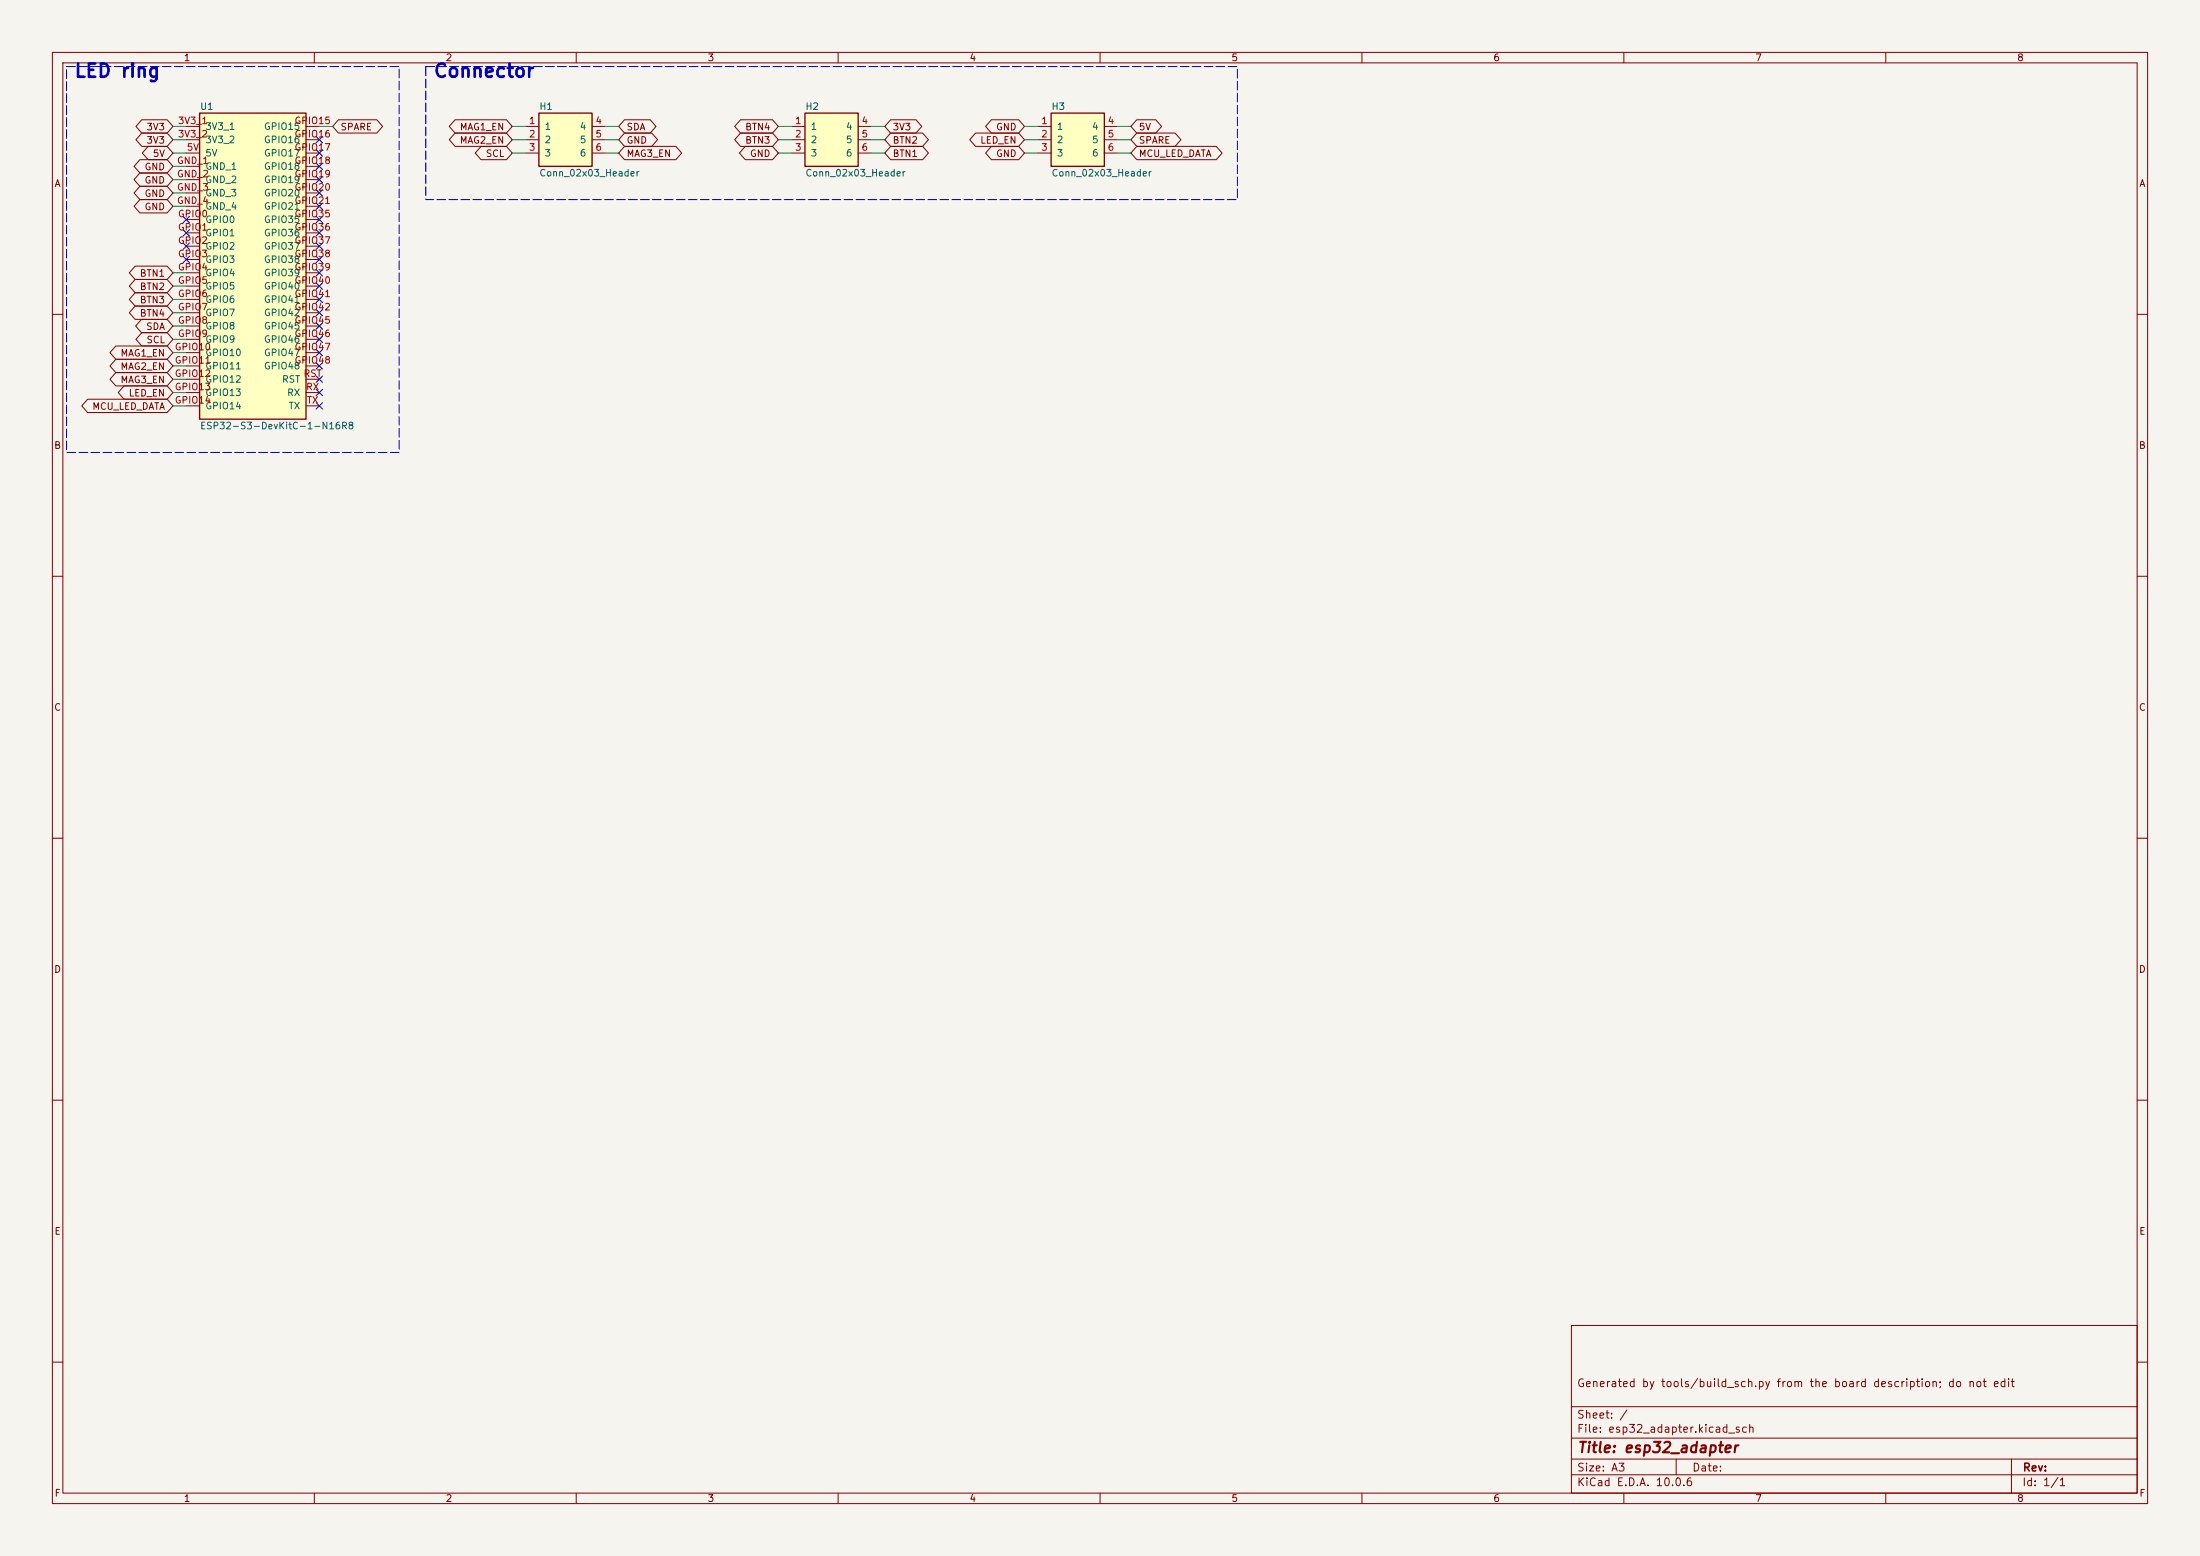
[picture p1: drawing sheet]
(kicad_sch
 (version 20260306)
 (generator "eeschema")
 (generator_version "10.0")
 (paper "A3")
 (title_block
  (title "esp32_adapter")
  (comment 1 "Generated by tools/build_sch.py from the board description; do not edit"))
 (lib_symbols
  (symbol "spacemouse:Conn_02x03_Header"
   (pin_names
    (offset 1.016)) (exclude_from_sim no) (in_bom yes) (on_board yes)
   (in_pos_files yes)
   (duplicate_pin_numbers_are_jumpers no)
   (property "Reference" "H" (at -5.08 6.35 0) (show_name no) (do_not_autoplace no) (effects (font (size 1.27 1.27)) (justify left)))
   (property "Value" "Conn_02x03_Header" (at -5.08 -6.35 0) (show_name no) (do_not_autoplace no) (effects (font (size 1.27 1.27)) (justify left)))
   (property "Footprint" "Connector_PinHeader_2.00mm:PinHeader_2x03_P2.00mm_Vertical" (at 0 -10.16 0) (show_name no) (do_not_autoplace no) (hide yes) (effects (font (size 1.27 1.27))))
   (property "Datasheet" "" (at 0 0 0) (show_name no) (do_not_autoplace no) (hide yes) (effects (font (size 1.27 1.27))))
   (property "Description" "Generated from the board description: one passive pin per pad" (at 0 0 0) (show_name no) (do_not_autoplace no) (hide yes) (effects (font (size 1.27 1.27))))
   (symbol "Conn_02x03_Header_0_1"
    (rectangle (start -5.08 5.08) (end 5.08 -5.08) (stroke (width 0.254) (type default)) (fill (type background))))
   (symbol "Conn_02x03_Header_1_1"
    (pin passive line (at -7.62 2.54 0) (length 2.54) (name "1" (effects (font (size 1.27 1.27)))) (number "1" (effects (font (size 1.27 1.27)))))
    (pin passive line (at -7.62 0 0) (length 2.54) (name "2" (effects (font (size 1.27 1.27)))) (number "2" (effects (font (size 1.27 1.27)))))
    (pin passive line (at -7.62 -2.54 0) (length 2.54) (name "3" (effects (font (size 1.27 1.27)))) (number "3" (effects (font (size 1.27 1.27)))))
    (pin passive line (at 7.62 2.54 180) (length 2.54) (name "4" (effects (font (size 1.27 1.27)))) (number "4" (effects (font (size 1.27 1.27)))))
    (pin passive line (at 7.62 0 180) (length 2.54) (name "5" (effects (font (size 1.27 1.27)))) (number "5" (effects (font (size 1.27 1.27)))))
    (pin passive line (at 7.62 -2.54 180) (length 2.54) (name "6" (effects (font (size 1.27 1.27)))) (number "6" (effects (font (size 1.27 1.27))))))
   (embedded_fonts no))
  (symbol "spacemouse:ESP32-S3-DevKitC-1-N16R8"
   (pin_names
    (offset 1.016)) (exclude_from_sim no) (in_bom yes) (on_board yes)
   (in_pos_files yes)
   (duplicate_pin_numbers_are_jumpers no)
   (property "Reference" "U" (at -10.16 30.48 0) (show_name no) (do_not_autoplace no) (effects (font (size 1.27 1.27)) (justify left)))
   (property "Value" "ESP32-S3-DevKitC-1-N16R8" (at -10.16 -30.48 0) (show_name no) (do_not_autoplace no) (effects (font (size 1.27 1.27)) (justify left)))
   (property "Footprint" "spacemouse:DevKit_ESP32S3_2x22_Flipped" (at 0 -34.29 0) (show_name no) (do_not_autoplace no) (hide yes) (effects (font (size 1.27 1.27))))
   (property "Datasheet" "" (at 0 0 0) (show_name no) (do_not_autoplace no) (hide yes) (effects (font (size 1.27 1.27))))
   (property "Description" "Generated from the board description: one passive pin per pad" (at 0 0 0) (show_name no) (do_not_autoplace no) (hide yes) (effects (font (size 1.27 1.27))))
   (symbol "ESP32-S3-DevKitC-1-N16R8_0_1"
    (rectangle (start -10.16 29.21) (end 10.16 -29.21) (stroke (width 0.254) (type default)) (fill (type background))))
   (symbol "ESP32-S3-DevKitC-1-N16R8_1_1"
    (pin passive line (at -12.7 26.67 0) (length 2.54) (name "3V3_1" (effects (font (size 1.27 1.27)))) (number "3V3_1" (effects (font (size 1.27 1.27)))))
    (pin passive line (at -12.7 24.13 0) (length 2.54) (name "3V3_2" (effects (font (size 1.27 1.27)))) (number "3V3_2" (effects (font (size 1.27 1.27)))))
    (pin passive line (at -12.7 21.59 0) (length 2.54) (name "5V" (effects (font (size 1.27 1.27)))) (number "5V" (effects (font (size 1.27 1.27)))))
    (pin passive line (at -12.7 19.05 0) (length 2.54) (name "GND_1" (effects (font (size 1.27 1.27)))) (number "GND_1" (effects (font (size 1.27 1.27)))))
    (pin passive line (at -12.7 16.51 0) (length 2.54) (name "GND_2" (effects (font (size 1.27 1.27)))) (number "GND_2" (effects (font (size 1.27 1.27)))))
    (pin passive line (at -12.7 13.97 0) (length 2.54) (name "GND_3" (effects (font (size 1.27 1.27)))) (number "GND_3" (effects (font (size 1.27 1.27)))))
    (pin passive line (at -12.7 11.43 0) (length 2.54) (name "GND_4" (effects (font (size 1.27 1.27)))) (number "GND_4" (effects (font (size 1.27 1.27)))))
    (pin passive line (at -12.7 8.89 0) (length 2.54) (name "GPIO0" (effects (font (size 1.27 1.27)))) (number "GPIO0" (effects (font (size 1.27 1.27)))))
    (pin passive line (at -12.7 6.35 0) (length 2.54) (name "GPIO1" (effects (font (size 1.27 1.27)))) (number "GPIO1" (effects (font (size 1.27 1.27)))))
    (pin passive line (at -12.7 3.81 0) (length 2.54) (name "GPIO2" (effects (font (size 1.27 1.27)))) (number "GPIO2" (effects (font (size 1.27 1.27)))))
    (pin passive line (at -12.7 1.27 0) (length 2.54) (name "GPIO3" (effects (font (size 1.27 1.27)))) (number "GPIO3" (effects (font (size 1.27 1.27)))))
    (pin passive line (at -12.7 -1.27 0) (length 2.54) (name "GPIO4" (effects (font (size 1.27 1.27)))) (number "GPIO4" (effects (font (size 1.27 1.27)))))
    (pin passive line (at -12.7 -3.81 0) (length 2.54) (name "GPIO5" (effects (font (size 1.27 1.27)))) (number "GPIO5" (effects (font (size 1.27 1.27)))))
    (pin passive line (at -12.7 -6.35 0) (length 2.54) (name "GPIO6" (effects (font (size 1.27 1.27)))) (number "GPIO6" (effects (font (size 1.27 1.27)))))
    (pin passive line (at -12.7 -8.89 0) (length 2.54) (name "GPIO7" (effects (font (size 1.27 1.27)))) (number "GPIO7" (effects (font (size 1.27 1.27)))))
    (pin passive line (at -12.7 -11.43 0) (length 2.54) (name "GPIO8" (effects (font (size 1.27 1.27)))) (number "GPIO8" (effects (font (size 1.27 1.27)))))
    (pin passive line (at -12.7 -13.97 0) (length 2.54) (name "GPIO9" (effects (font (size 1.27 1.27)))) (number "GPIO9" (effects (font (size 1.27 1.27)))))
    (pin passive line (at -12.7 -16.51 0) (length 2.54) (name "GPIO10" (effects (font (size 1.27 1.27)))) (number "GPIO10" (effects (font (size 1.27 1.27)))))
    (pin passive line (at -12.7 -19.05 0) (length 2.54) (name "GPIO11" (effects (font (size 1.27 1.27)))) (number "GPIO11" (effects (font (size 1.27 1.27)))))
    (pin passive line (at -12.7 -21.59 0) (length 2.54) (name "GPIO12" (effects (font (size 1.27 1.27)))) (number "GPIO12" (effects (font (size 1.27 1.27)))))
    (pin passive line (at -12.7 -24.13 0) (length 2.54) (name "GPIO13" (effects (font (size 1.27 1.27)))) (number "GPIO13" (effects (font (size 1.27 1.27)))))
    (pin passive line (at -12.7 -26.67 0) (length 2.54) (name "GPIO14" (effects (font (size 1.27 1.27)))) (number "GPIO14" (effects (font (size 1.27 1.27)))))
    (pin passive line (at 12.7 26.67 180) (length 2.54) (name "GPIO15" (effects (font (size 1.27 1.27)))) (number "GPIO15" (effects (font (size 1.27 1.27)))))
    (pin passive line (at 12.7 24.13 180) (length 2.54) (name "GPIO16" (effects (font (size 1.27 1.27)))) (number "GPIO16" (effects (font (size 1.27 1.27)))))
    (pin passive line (at 12.7 21.59 180) (length 2.54) (name "GPIO17" (effects (font (size 1.27 1.27)))) (number "GPIO17" (effects (font (size 1.27 1.27)))))
    (pin passive line (at 12.7 19.05 180) (length 2.54) (name "GPIO18" (effects (font (size 1.27 1.27)))) (number "GPIO18" (effects (font (size 1.27 1.27)))))
    (pin passive line (at 12.7 16.51 180) (length 2.54) (name "GPIO19" (effects (font (size 1.27 1.27)))) (number "GPIO19" (effects (font (size 1.27 1.27)))))
    (pin passive line (at 12.7 13.97 180) (length 2.54) (name "GPIO20" (effects (font (size 1.27 1.27)))) (number "GPIO20" (effects (font (size 1.27 1.27)))))
    (pin passive line (at 12.7 11.43 180) (length 2.54) (name "GPIO21" (effects (font (size 1.27 1.27)))) (number "GPIO21" (effects (font (size 1.27 1.27)))))
    (pin passive line (at 12.7 8.89 180) (length 2.54) (name "GPIO35" (effects (font (size 1.27 1.27)))) (number "GPIO35" (effects (font (size 1.27 1.27)))))
    (pin passive line (at 12.7 6.35 180) (length 2.54) (name "GPIO36" (effects (font (size 1.27 1.27)))) (number "GPIO36" (effects (font (size 1.27 1.27)))))
    (pin passive line (at 12.7 3.81 180) (length 2.54) (name "GPIO37" (effects (font (size 1.27 1.27)))) (number "GPIO37" (effects (font (size 1.27 1.27)))))
    (pin passive line (at 12.7 1.27 180) (length 2.54) (name "GPIO38" (effects (font (size 1.27 1.27)))) (number "GPIO38" (effects (font (size 1.27 1.27)))))
    (pin passive line (at 12.7 -1.27 180) (length 2.54) (name "GPIO39" (effects (font (size 1.27 1.27)))) (number "GPIO39" (effects (font (size 1.27 1.27)))))
    (pin passive line (at 12.7 -3.81 180) (length 2.54) (name "GPIO40" (effects (font (size 1.27 1.27)))) (number "GPIO40" (effects (font (size 1.27 1.27)))))
    (pin passive line (at 12.7 -6.35 180) (length 2.54) (name "GPIO41" (effects (font (size 1.27 1.27)))) (number "GPIO41" (effects (font (size 1.27 1.27)))))
    (pin passive line (at 12.7 -8.89 180) (length 2.54) (name "GPIO42" (effects (font (size 1.27 1.27)))) (number "GPIO42" (effects (font (size 1.27 1.27)))))
    (pin passive line (at 12.7 -11.43 180) (length 2.54) (name "GPIO45" (effects (font (size 1.27 1.27)))) (number "GPIO45" (effects (font (size 1.27 1.27)))))
    (pin passive line (at 12.7 -13.97 180) (length 2.54) (name "GPIO46" (effects (font (size 1.27 1.27)))) (number "GPIO46" (effects (font (size 1.27 1.27)))))
    (pin passive line (at 12.7 -16.51 180) (length 2.54) (name "GPIO47" (effects (font (size 1.27 1.27)))) (number "GPIO47" (effects (font (size 1.27 1.27)))))
    (pin passive line (at 12.7 -19.05 180) (length 2.54) (name "GPIO48" (effects (font (size 1.27 1.27)))) (number "GPIO48" (effects (font (size 1.27 1.27)))))
    (pin passive line (at 12.7 -21.59 180) (length 2.54) (name "RST" (effects (font (size 1.27 1.27)))) (number "RST" (effects (font (size 1.27 1.27)))))
    (pin passive line (at 12.7 -24.13 180) (length 2.54) (name "RX" (effects (font (size 1.27 1.27)))) (number "RX" (effects (font (size 1.27 1.27)))))
    (pin passive line (at 12.7 -26.67 180) (length 2.54) (name "TX" (effects (font (size 1.27 1.27)))) (number "TX" (effects (font (size 1.27 1.27))))))
   (embedded_fonts no)))
 (rectangle (start 12.7 12.7) (end 76.2 86.36) (stroke (width 0) (type dash)) (fill (type none)))
 (text "LED ring" (exclude_from_sim no) (at 13.97 15.24 0) (effects (font (size 2.54 2.54) (thickness 0.508)
    (bold yes)) (justify left bottom)))
 (rectangle (start 81.28 12.7) (end 236.22 38.1) (stroke (width 0) (type dash)) (fill (type none)))
 (text "Connector" (exclude_from_sim no) (at 82.55 15.24 0) (effects (font (size 2.54 2.54) (thickness 0.508)
    (bold yes)) (justify left bottom)))
 (no_connect (at 35.56 41.91))
 (no_connect (at 35.56 44.45))
 (no_connect (at 35.56 46.99))
 (no_connect (at 35.56 49.53))
 (no_connect (at 60.96 26.67))
 (no_connect (at 60.96 29.21))
 (no_connect (at 60.96 31.75))
 (no_connect (at 60.96 34.29))
 (no_connect (at 60.96 36.83))
 (no_connect (at 60.96 39.37))
 (no_connect (at 60.96 41.91))
 (no_connect (at 60.96 44.45))
 (no_connect (at 60.96 46.99))
 (no_connect (at 60.96 49.53))
 (no_connect (at 60.96 52.07))
 (no_connect (at 60.96 54.61))
 (no_connect (at 60.96 57.15))
 (no_connect (at 60.96 59.69))
 (no_connect (at 60.96 62.23))
 (no_connect (at 60.96 64.77))
 (no_connect (at 60.96 67.31))
 (no_connect (at 60.96 69.85))
 (no_connect (at 60.96 72.39))
 (no_connect (at 60.96 74.93))
 (no_connect (at 60.96 77.47))
 (wire (pts (xy 100.33 24.13) (xy 97.79 24.13)) (stroke (width 0) (type default)))
 (wire (pts (xy 100.33 26.67) (xy 97.79 26.67)) (stroke (width 0) (type default)))
 (wire (pts (xy 100.33 29.21) (xy 97.79 29.21)) (stroke (width 0) (type default)))
 (wire (pts (xy 115.57 24.13) (xy 118.11 24.13)) (stroke (width 0) (type default)))
 (wire (pts (xy 115.57 26.67) (xy 118.11 26.67)) (stroke (width 0) (type default)))
 (wire (pts (xy 115.57 29.21) (xy 118.11 29.21)) (stroke (width 0) (type default)))
 (wire (pts (xy 151.13 24.13) (xy 148.59 24.13)) (stroke (width 0) (type default)))
 (wire (pts (xy 151.13 26.67) (xy 148.59 26.67)) (stroke (width 0) (type default)))
 (wire (pts (xy 151.13 29.21) (xy 148.59 29.21)) (stroke (width 0) (type default)))
 (wire (pts (xy 166.37 24.13) (xy 168.91 24.13)) (stroke (width 0) (type default)))
 (wire (pts (xy 166.37 26.67) (xy 168.91 26.67)) (stroke (width 0) (type default)))
 (wire (pts (xy 166.37 29.21) (xy 168.91 29.21)) (stroke (width 0) (type default)))
 (wire (pts (xy 198.12 24.13) (xy 195.58 24.13)) (stroke (width 0) (type default)))
 (wire (pts (xy 198.12 26.67) (xy 195.58 26.67)) (stroke (width 0) (type default)))
 (wire (pts (xy 198.12 29.21) (xy 195.58 29.21)) (stroke (width 0) (type default)))
 (wire (pts (xy 213.36 24.13) (xy 215.9 24.13)) (stroke (width 0) (type default)))
 (wire (pts (xy 213.36 26.67) (xy 215.9 26.67)) (stroke (width 0) (type default)))
 (wire (pts (xy 213.36 29.21) (xy 215.9 29.21)) (stroke (width 0) (type default)))
 (wire (pts (xy 35.56 24.13) (xy 33.02 24.13)) (stroke (width 0) (type default)))
 (wire (pts (xy 35.56 26.67) (xy 33.02 26.67)) (stroke (width 0) (type default)))
 (wire (pts (xy 35.56 29.21) (xy 33.02 29.21)) (stroke (width 0) (type default)))
 (wire (pts (xy 35.56 31.75) (xy 33.02 31.75)) (stroke (width 0) (type default)))
 (wire (pts (xy 35.56 34.29) (xy 33.02 34.29)) (stroke (width 0) (type default)))
 (wire (pts (xy 35.56 36.83) (xy 33.02 36.83)) (stroke (width 0) (type default)))
 (wire (pts (xy 35.56 39.37) (xy 33.02 39.37)) (stroke (width 0) (type default)))
 (wire (pts (xy 35.56 52.07) (xy 33.02 52.07)) (stroke (width 0) (type default)))
 (wire (pts (xy 35.56 54.61) (xy 33.02 54.61)) (stroke (width 0) (type default)))
 (wire (pts (xy 35.56 57.15) (xy 33.02 57.15)) (stroke (width 0) (type default)))
 (wire (pts (xy 35.56 59.69) (xy 33.02 59.69)) (stroke (width 0) (type default)))
 (wire (pts (xy 35.56 62.23) (xy 33.02 62.23)) (stroke (width 0) (type default)))
 (wire (pts (xy 35.56 64.77) (xy 33.02 64.77)) (stroke (width 0) (type default)))
 (wire (pts (xy 35.56 67.31) (xy 33.02 67.31)) (stroke (width 0) (type default)))
 (wire (pts (xy 35.56 69.85) (xy 33.02 69.85)) (stroke (width 0) (type default)))
 (wire (pts (xy 35.56 72.39) (xy 33.02 72.39)) (stroke (width 0) (type default)))
 (wire (pts (xy 35.56 74.93) (xy 33.02 74.93)) (stroke (width 0) (type default)))
 (wire (pts (xy 35.56 77.47) (xy 33.02 77.47)) (stroke (width 0) (type default)))
 (wire (pts (xy 60.96 24.13) (xy 63.5 24.13)) (stroke (width 0) (type default)))
 (global_label "MAG1_EN"
  (shape bidirectional) (at 97.79 24.13 180) (fields_autoplaced yes) (effects (font (size 1.27 1.27)) (justify right))
  (property "Intersheetrefs" "${INTERSHEET_REFS}" (at 97.79 24.13 0) (effects (font (size 1.27 1.27)) (justify right) (hide yes))))
 (global_label "MAG2_EN"
  (shape bidirectional) (at 97.79 26.67 180) (fields_autoplaced yes) (effects (font (size 1.27 1.27)) (justify right))
  (property "Intersheetrefs" "${INTERSHEET_REFS}" (at 97.79 26.67 0) (effects (font (size 1.27 1.27)) (justify right) (hide yes))))
 (global_label "SCL"
  (shape bidirectional) (at 97.79 29.21 180) (fields_autoplaced yes) (effects (font (size 1.27 1.27)) (justify right))
  (property "Intersheetrefs" "${INTERSHEET_REFS}" (at 97.79 29.21 0) (effects (font (size 1.27 1.27)) (justify right) (hide yes))))
 (global_label "SDA"
  (shape bidirectional) (at 118.11 24.13 0) (fields_autoplaced yes) (effects (font (size 1.27 1.27)) (justify left))
  (property "Intersheetrefs" "${INTERSHEET_REFS}" (at 118.11 24.13 0) (effects (font (size 1.27 1.27)) (justify left) (hide yes))))
 (global_label "GND"
  (shape bidirectional) (at 118.11 26.67 0) (fields_autoplaced yes) (effects (font (size 1.27 1.27)) (justify left))
  (property "Intersheetrefs" "${INTERSHEET_REFS}" (at 118.11 26.67 0) (effects (font (size 1.27 1.27)) (justify left) (hide yes))))
 (global_label "MAG3_EN"
  (shape bidirectional) (at 118.11 29.21 0) (fields_autoplaced yes) (effects (font (size 1.27 1.27)) (justify left))
  (property "Intersheetrefs" "${INTERSHEET_REFS}" (at 118.11 29.21 0) (effects (font (size 1.27 1.27)) (justify left) (hide yes))))
 (global_label "BTN4"
  (shape bidirectional) (at 148.59 24.13 180) (fields_autoplaced yes) (effects (font (size 1.27 1.27)) (justify right))
  (property "Intersheetrefs" "${INTERSHEET_REFS}" (at 148.59 24.13 0) (effects (font (size 1.27 1.27)) (justify right) (hide yes))))
 (global_label "BTN3"
  (shape bidirectional) (at 148.59 26.67 180) (fields_autoplaced yes) (effects (font (size 1.27 1.27)) (justify right))
  (property "Intersheetrefs" "${INTERSHEET_REFS}" (at 148.59 26.67 0) (effects (font (size 1.27 1.27)) (justify right) (hide yes))))
 (global_label "GND"
  (shape bidirectional) (at 148.59 29.21 180) (fields_autoplaced yes) (effects (font (size 1.27 1.27)) (justify right))
  (property "Intersheetrefs" "${INTERSHEET_REFS}" (at 148.59 29.21 0) (effects (font (size 1.27 1.27)) (justify right) (hide yes))))
 (global_label "3V3"
  (shape bidirectional) (at 168.91 24.13 0) (fields_autoplaced yes) (effects (font (size 1.27 1.27)) (justify left))
  (property "Intersheetrefs" "${INTERSHEET_REFS}" (at 168.91 24.13 0) (effects (font (size 1.27 1.27)) (justify left) (hide yes))))
 (global_label "BTN2"
  (shape bidirectional) (at 168.91 26.67 0) (fields_autoplaced yes) (effects (font (size 1.27 1.27)) (justify left))
  (property "Intersheetrefs" "${INTERSHEET_REFS}" (at 168.91 26.67 0) (effects (font (size 1.27 1.27)) (justify left) (hide yes))))
 (global_label "BTN1"
  (shape bidirectional) (at 168.91 29.21 0) (fields_autoplaced yes) (effects (font (size 1.27 1.27)) (justify left))
  (property "Intersheetrefs" "${INTERSHEET_REFS}" (at 168.91 29.21 0) (effects (font (size 1.27 1.27)) (justify left) (hide yes))))
 (global_label "GND"
  (shape bidirectional) (at 195.58 24.13 180) (fields_autoplaced yes) (effects (font (size 1.27 1.27)) (justify right))
  (property "Intersheetrefs" "${INTERSHEET_REFS}" (at 195.58 24.13 0) (effects (font (size 1.27 1.27)) (justify right) (hide yes))))
 (global_label "LED_EN"
  (shape bidirectional) (at 195.58 26.67 180) (fields_autoplaced yes) (effects (font (size 1.27 1.27)) (justify right))
  (property "Intersheetrefs" "${INTERSHEET_REFS}" (at 195.58 26.67 0) (effects (font (size 1.27 1.27)) (justify right) (hide yes))))
 (global_label "GND"
  (shape bidirectional) (at 195.58 29.21 180) (fields_autoplaced yes) (effects (font (size 1.27 1.27)) (justify right))
  (property "Intersheetrefs" "${INTERSHEET_REFS}" (at 195.58 29.21 0) (effects (font (size 1.27 1.27)) (justify right) (hide yes))))
 (global_label "5V"
  (shape bidirectional) (at 215.9 24.13 0) (fields_autoplaced yes) (effects (font (size 1.27 1.27)) (justify left))
  (property "Intersheetrefs" "${INTERSHEET_REFS}" (at 215.9 24.13 0) (effects (font (size 1.27 1.27)) (justify left) (hide yes))))
 (global_label "SPARE"
  (shape bidirectional) (at 215.9 26.67 0) (fields_autoplaced yes) (effects (font (size 1.27 1.27)) (justify left))
  (property "Intersheetrefs" "${INTERSHEET_REFS}" (at 215.9 26.67 0) (effects (font (size 1.27 1.27)) (justify left) (hide yes))))
 (global_label "MCU_LED_DATA"
  (shape bidirectional) (at 215.9 29.21 0) (fields_autoplaced yes) (effects (font (size 1.27 1.27)) (justify left))
  (property "Intersheetrefs" "${INTERSHEET_REFS}" (at 215.9 29.21 0) (effects (font (size 1.27 1.27)) (justify left) (hide yes))))
 (global_label "3V3"
  (shape bidirectional) (at 33.02 24.13 180) (fields_autoplaced yes) (effects (font (size 1.27 1.27)) (justify right))
  (property "Intersheetrefs" "${INTERSHEET_REFS}" (at 33.02 24.13 0) (effects (font (size 1.27 1.27)) (justify right) (hide yes))))
 (global_label "3V3"
  (shape bidirectional) (at 33.02 26.67 180) (fields_autoplaced yes) (effects (font (size 1.27 1.27)) (justify right))
  (property "Intersheetrefs" "${INTERSHEET_REFS}" (at 33.02 26.67 0) (effects (font (size 1.27 1.27)) (justify right) (hide yes))))
 (global_label "5V"
  (shape bidirectional) (at 33.02 29.21 180) (fields_autoplaced yes) (effects (font (size 1.27 1.27)) (justify right))
  (property "Intersheetrefs" "${INTERSHEET_REFS}" (at 33.02 29.21 0) (effects (font (size 1.27 1.27)) (justify right) (hide yes))))
 (global_label "GND"
  (shape bidirectional) (at 33.02 31.75 180) (fields_autoplaced yes) (effects (font (size 1.27 1.27)) (justify right))
  (property "Intersheetrefs" "${INTERSHEET_REFS}" (at 33.02 31.75 0) (effects (font (size 1.27 1.27)) (justify right) (hide yes))))
 (global_label "GND"
  (shape bidirectional) (at 33.02 34.29 180) (fields_autoplaced yes) (effects (font (size 1.27 1.27)) (justify right))
  (property "Intersheetrefs" "${INTERSHEET_REFS}" (at 33.02 34.29 0) (effects (font (size 1.27 1.27)) (justify right) (hide yes))))
 (global_label "GND"
  (shape bidirectional) (at 33.02 36.83 180) (fields_autoplaced yes) (effects (font (size 1.27 1.27)) (justify right))
  (property "Intersheetrefs" "${INTERSHEET_REFS}" (at 33.02 36.83 0) (effects (font (size 1.27 1.27)) (justify right) (hide yes))))
 (global_label "GND"
  (shape bidirectional) (at 33.02 39.37 180) (fields_autoplaced yes) (effects (font (size 1.27 1.27)) (justify right))
  (property "Intersheetrefs" "${INTERSHEET_REFS}" (at 33.02 39.37 0) (effects (font (size 1.27 1.27)) (justify right) (hide yes))))
 (global_label "BTN1"
  (shape bidirectional) (at 33.02 52.07 180) (fields_autoplaced yes) (effects (font (size 1.27 1.27)) (justify right))
  (property "Intersheetrefs" "${INTERSHEET_REFS}" (at 33.02 52.07 0) (effects (font (size 1.27 1.27)) (justify right) (hide yes))))
 (global_label "BTN2"
  (shape bidirectional) (at 33.02 54.61 180) (fields_autoplaced yes) (effects (font (size 1.27 1.27)) (justify right))
  (property "Intersheetrefs" "${INTERSHEET_REFS}" (at 33.02 54.61 0) (effects (font (size 1.27 1.27)) (justify right) (hide yes))))
 (global_label "BTN3"
  (shape bidirectional) (at 33.02 57.15 180) (fields_autoplaced yes) (effects (font (size 1.27 1.27)) (justify right))
  (property "Intersheetrefs" "${INTERSHEET_REFS}" (at 33.02 57.15 0) (effects (font (size 1.27 1.27)) (justify right) (hide yes))))
 (global_label "BTN4"
  (shape bidirectional) (at 33.02 59.69 180) (fields_autoplaced yes) (effects (font (size 1.27 1.27)) (justify right))
  (property "Intersheetrefs" "${INTERSHEET_REFS}" (at 33.02 59.69 0) (effects (font (size 1.27 1.27)) (justify right) (hide yes))))
 (global_label "SDA"
  (shape bidirectional) (at 33.02 62.23 180) (fields_autoplaced yes) (effects (font (size 1.27 1.27)) (justify right))
  (property "Intersheetrefs" "${INTERSHEET_REFS}" (at 33.02 62.23 0) (effects (font (size 1.27 1.27)) (justify right) (hide yes))))
 (global_label "SCL"
  (shape bidirectional) (at 33.02 64.77 180) (fields_autoplaced yes) (effects (font (size 1.27 1.27)) (justify right))
  (property "Intersheetrefs" "${INTERSHEET_REFS}" (at 33.02 64.77 0) (effects (font (size 1.27 1.27)) (justify right) (hide yes))))
 (global_label "MAG1_EN"
  (shape bidirectional) (at 33.02 67.31 180) (fields_autoplaced yes) (effects (font (size 1.27 1.27)) (justify right))
  (property "Intersheetrefs" "${INTERSHEET_REFS}" (at 33.02 67.31 0) (effects (font (size 1.27 1.27)) (justify right) (hide yes))))
 (global_label "MAG2_EN"
  (shape bidirectional) (at 33.02 69.85 180) (fields_autoplaced yes) (effects (font (size 1.27 1.27)) (justify right))
  (property "Intersheetrefs" "${INTERSHEET_REFS}" (at 33.02 69.85 0) (effects (font (size 1.27 1.27)) (justify right) (hide yes))))
 (global_label "MAG3_EN"
  (shape bidirectional) (at 33.02 72.39 180) (fields_autoplaced yes) (effects (font (size 1.27 1.27)) (justify right))
  (property "Intersheetrefs" "${INTERSHEET_REFS}" (at 33.02 72.39 0) (effects (font (size 1.27 1.27)) (justify right) (hide yes))))
 (global_label "LED_EN"
  (shape bidirectional) (at 33.02 74.93 180) (fields_autoplaced yes) (effects (font (size 1.27 1.27)) (justify right))
  (property "Intersheetrefs" "${INTERSHEET_REFS}" (at 33.02 74.93 0) (effects (font (size 1.27 1.27)) (justify right) (hide yes))))
 (global_label "MCU_LED_DATA"
  (shape bidirectional) (at 33.02 77.47 180) (fields_autoplaced yes) (effects (font (size 1.27 1.27)) (justify right))
  (property "Intersheetrefs" "${INTERSHEET_REFS}" (at 33.02 77.47 0) (effects (font (size 1.27 1.27)) (justify right) (hide yes))))
 (global_label "SPARE"
  (shape bidirectional) (at 63.5 24.13 0) (fields_autoplaced yes) (effects (font (size 1.27 1.27)) (justify left))
  (property "Intersheetrefs" "${INTERSHEET_REFS}" (at 63.5 24.13 0) (effects (font (size 1.27 1.27)) (justify left) (hide yes))))
 (symbol
  (lib_id "spacemouse:Conn_02x03_Header") (at 107.95 26.67 0) (unit 1)
  (body_style 1) (exclude_from_sim no) (in_bom yes) (on_board yes)
  (in_pos_files yes) (dnp no)
  (property "Reference" "H1" (at 102.87 20.32 0) (show_name no) (do_not_autoplace no) (effects (font (size 1.27 1.27)) (justify left)))
  (property "Value" "Conn_02x03_Header" (at 102.87 33.02 0) (show_name no) (do_not_autoplace no) (effects (font (size 1.27 1.27)) (justify left)))
  (property "Footprint" "Connector_PinHeader_2.00mm:PinHeader_2x03_P2.00mm_Vertical" (at 107.95 26.67 0) (hide yes) (show_name no) (do_not_autoplace no) (effects (font (size 1.27 1.27))))
  (property "Datasheet" "" (at 107.95 26.67 0) (hide yes) (show_name no) (do_not_autoplace no) (effects (font (size 1.27 1.27))))
  (property "Description" "" (at 107.95 26.67 0) (hide yes) (show_name no) (do_not_autoplace no) (effects (font (size 1.27 1.27)))) (pin "1") (pin "2") (pin "3") (pin "4") (pin "5") (pin "6"))
 (symbol
  (lib_id "spacemouse:Conn_02x03_Header") (at 158.75 26.67 0) (unit 1)
  (body_style 1) (exclude_from_sim no) (in_bom yes) (on_board yes)
  (in_pos_files yes) (dnp no)
  (property "Reference" "H2" (at 153.67 20.32 0) (show_name no) (do_not_autoplace no) (effects (font (size 1.27 1.27)) (justify left)))
  (property "Value" "Conn_02x03_Header" (at 153.67 33.02 0) (show_name no) (do_not_autoplace no) (effects (font (size 1.27 1.27)) (justify left)))
  (property "Footprint" "Connector_PinHeader_2.00mm:PinHeader_2x03_P2.00mm_Vertical" (at 158.75 26.67 0) (hide yes) (show_name no) (do_not_autoplace no) (effects (font (size 1.27 1.27))))
  (property "Datasheet" "" (at 158.75 26.67 0) (hide yes) (show_name no) (do_not_autoplace no) (effects (font (size 1.27 1.27))))
  (property "Description" "" (at 158.75 26.67 0) (hide yes) (show_name no) (do_not_autoplace no) (effects (font (size 1.27 1.27)))) (pin "1") (pin "2") (pin "3") (pin "4") (pin "5") (pin "6"))
 (symbol
  (lib_id "spacemouse:Conn_02x03_Header") (at 205.74 26.67 0) (unit 1)
  (body_style 1) (exclude_from_sim no) (in_bom yes) (on_board yes)
  (in_pos_files yes) (dnp no)
  (property "Reference" "H3" (at 200.66 20.32 0) (show_name no) (do_not_autoplace no) (effects (font (size 1.27 1.27)) (justify left)))
  (property "Value" "Conn_02x03_Header" (at 200.66 33.02 0) (show_name no) (do_not_autoplace no) (effects (font (size 1.27 1.27)) (justify left)))
  (property "Footprint" "Connector_PinHeader_2.00mm:PinHeader_2x03_P2.00mm_Vertical" (at 205.74 26.67 0) (hide yes) (show_name no) (do_not_autoplace no) (effects (font (size 1.27 1.27))))
  (property "Datasheet" "" (at 205.74 26.67 0) (hide yes) (show_name no) (do_not_autoplace no) (effects (font (size 1.27 1.27))))
  (property "Description" "" (at 205.74 26.67 0) (hide yes) (show_name no) (do_not_autoplace no) (effects (font (size 1.27 1.27)))) (pin "1") (pin "2") (pin "3") (pin "4") (pin "5") (pin "6"))
 (symbol
  (lib_id "spacemouse:ESP32-S3-DevKitC-1-N16R8") (at 48.26 50.8 0) (unit 1)
  (body_style 1) (exclude_from_sim no) (in_bom yes) (on_board yes)
  (in_pos_files yes) (dnp no)
  (property "Reference" "U1" (at 38.1 20.32 0) (show_name no) (do_not_autoplace no) (effects (font (size 1.27 1.27)) (justify left)))
  (property "Value" "ESP32-S3-DevKitC-1-N16R8" (at 38.1 81.28 0) (show_name no) (do_not_autoplace no) (effects (font (size 1.27 1.27)) (justify left)))
  (property "Footprint" "spacemouse:DevKit_ESP32S3_2x22_Flipped" (at 48.26 50.8 0) (hide yes) (show_name no) (do_not_autoplace no) (effects (font (size 1.27 1.27))))
  (property "Datasheet" "" (at 48.26 50.8 0) (hide yes) (show_name no) (do_not_autoplace no) (effects (font (size 1.27 1.27))))
  (property "Description" "" (at 48.26 50.8 0) (hide yes) (show_name no) (do_not_autoplace no) (effects (font (size 1.27 1.27)))) (pin "3V3_1") (pin "3V3_2") (pin "5V") (pin "GND_1") (pin "GND_2") (pin "GND_3") (pin "GND_4") (pin "GPIO0") (pin "GPIO1") (pin "GPIO2") (pin "GPIO3") (pin "GPIO4") (pin "GPIO5") (pin "GPIO6") (pin "GPIO7") (pin "GPIO8") (pin "GPIO9") (pin "GPIO10") (pin "GPIO11") (pin "GPIO12") (pin "GPIO13") (pin "GPIO14") (pin "GPIO15") (pin "GPIO16") (pin "GPIO17") (pin "GPIO18") (pin "GPIO19") (pin "GPIO20") (pin "GPIO21") (pin "GPIO35") (pin "GPIO36") (pin "GPIO37") (pin "GPIO38") (pin "GPIO39") (pin "GPIO40") (pin "GPIO41") (pin "GPIO42") (pin "GPIO45") (pin "GPIO46") (pin "GPIO47") (pin "GPIO48") (pin "RST") (pin "RX") (pin "TX"))
 (sheet_instances (path ""
   (page "1"))))
